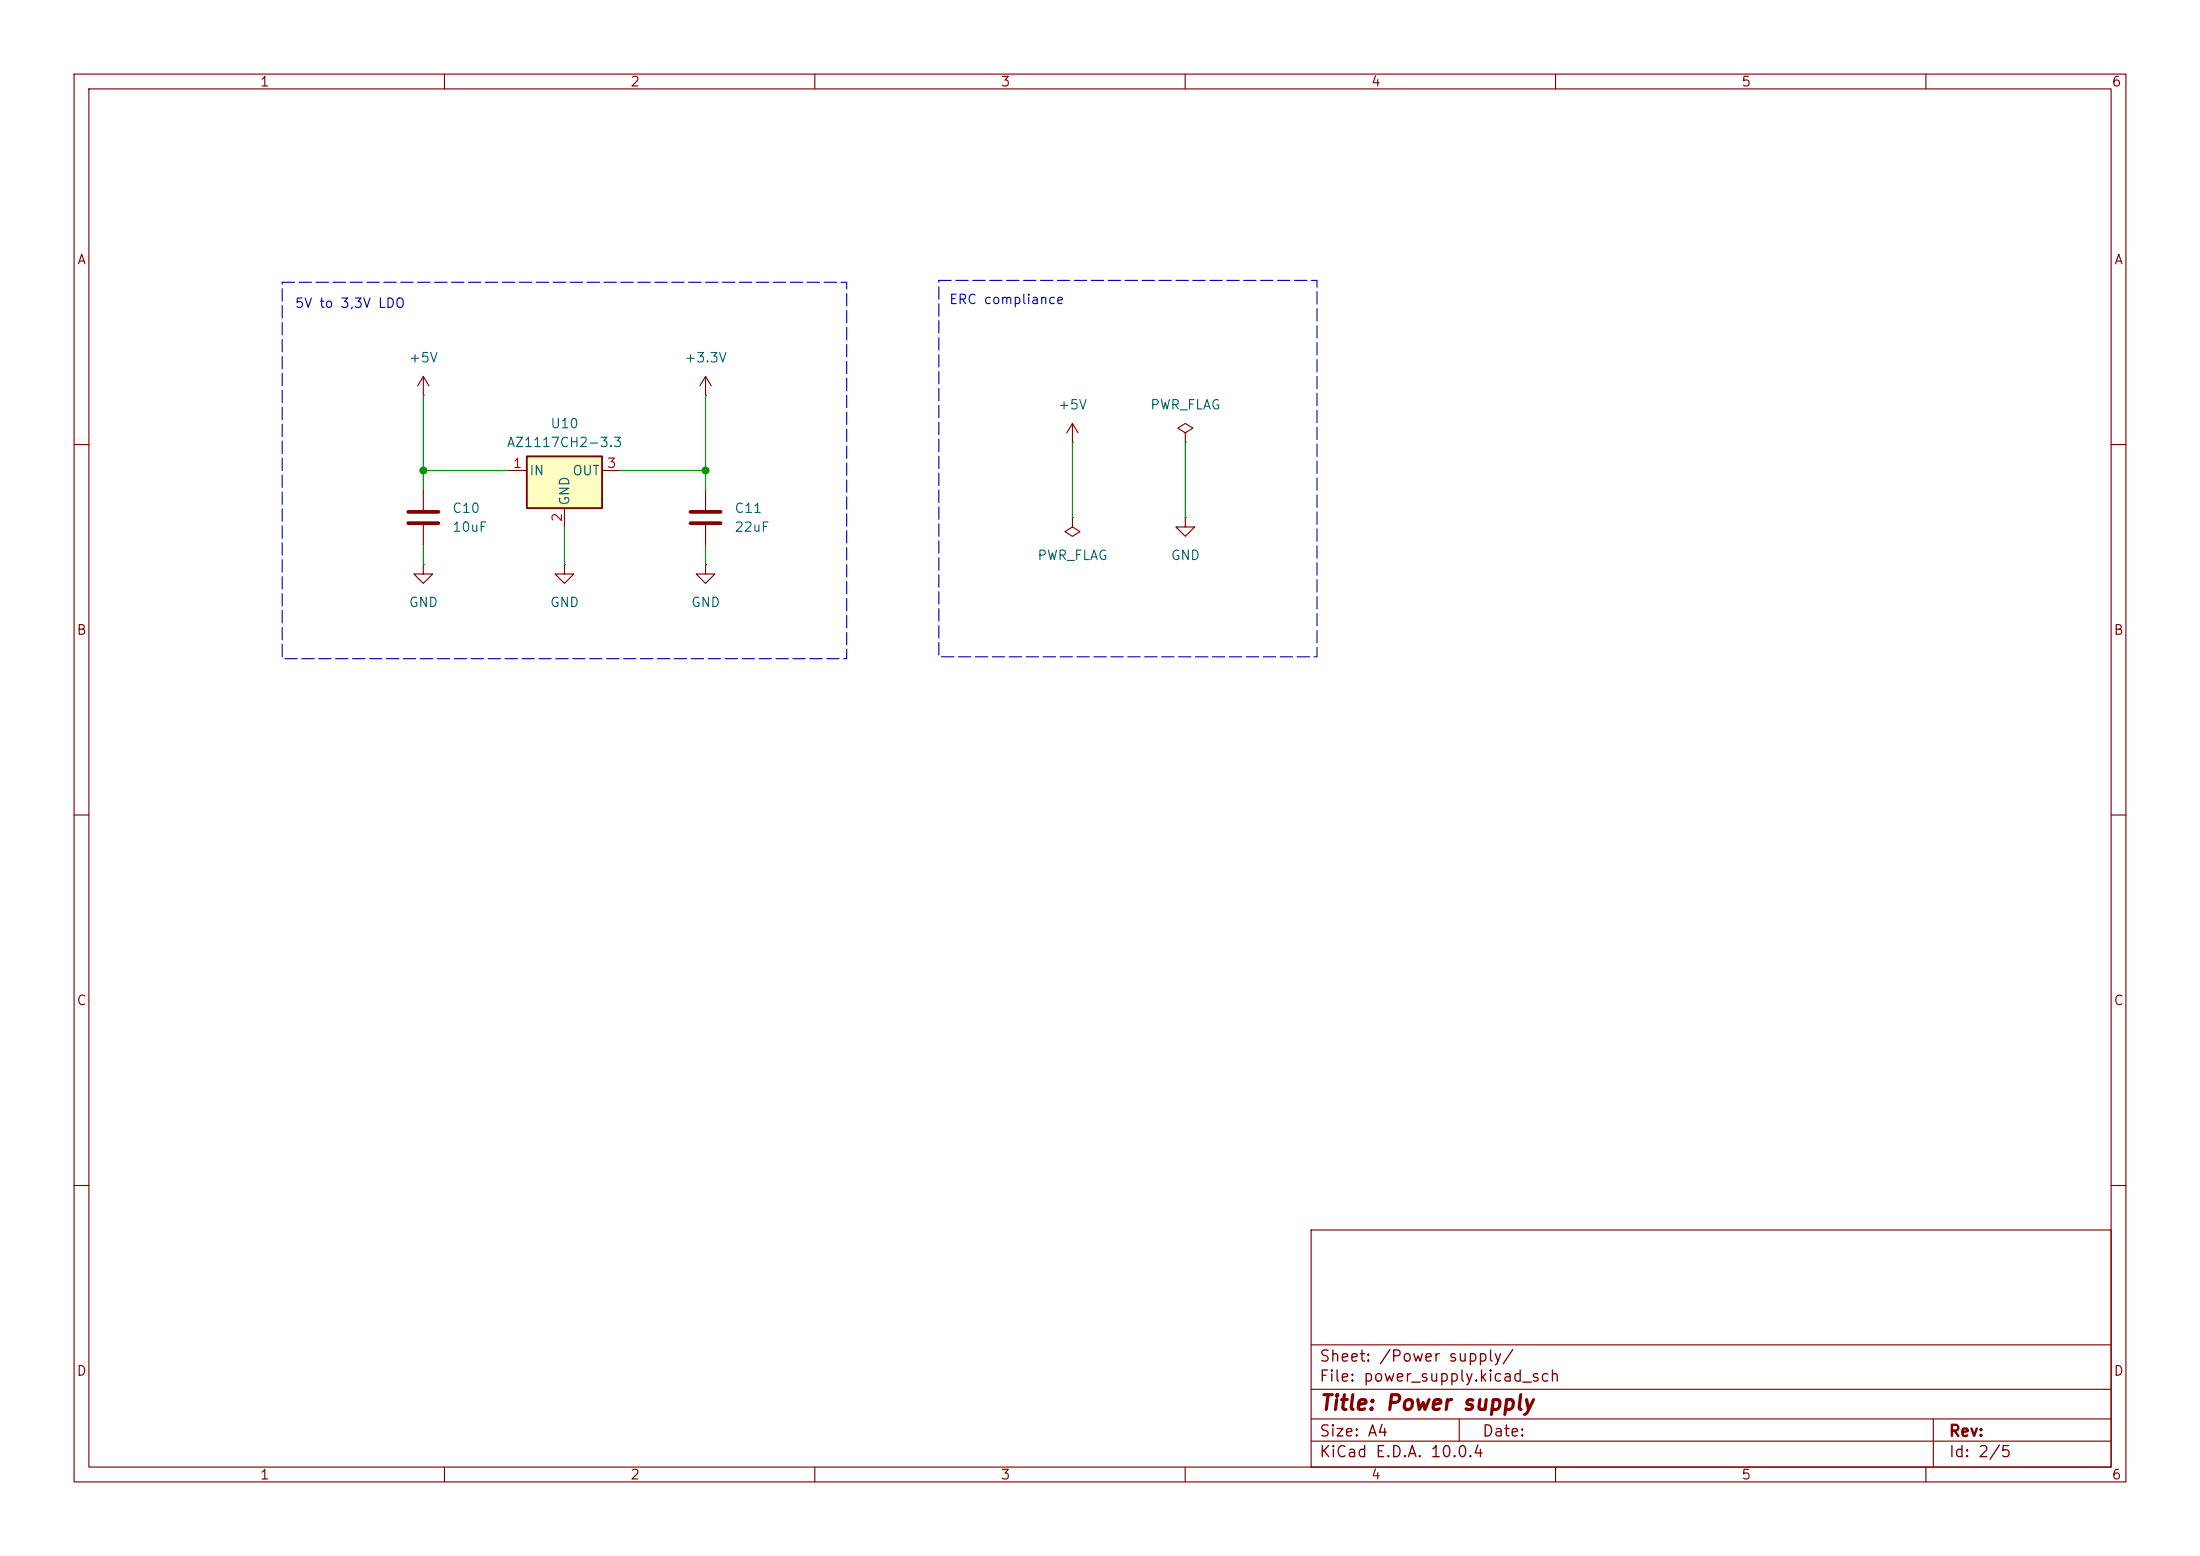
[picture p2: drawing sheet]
(kicad_sch
 (version 20260306)
 (generator "eeschema")
 (generator_version "10.0")
 (paper "A4")
 (title_block
  (title "Power supply"))
 (lib_symbols
  (symbol "Device:C"
   (pin_numbers (hide yes))
   (pin_names
    (offset 0.254)) (exclude_from_sim no) (in_bom yes) (on_board yes)
   (in_pos_files yes)
   (duplicate_pin_numbers_are_jumpers no)
   (property "Reference" "C" (at 0.635 2.54 0) (show_name no) (do_not_autoplace no) (effects (font (size 1.27 1.27)) (justify left)))
   (property "Value" "C" (at 0.635 -2.54 0) (show_name no) (do_not_autoplace no) (effects (font (size 1.27 1.27)) (justify left)))
   (property "Footprint" "" (at 0.9652 -3.81 0) (show_name no) (do_not_autoplace no) (hide yes) (effects (font (size 1.27 1.27))))
   (property "Datasheet" "" (at 0 0 0) (show_name no) (do_not_autoplace no) (hide yes) (effects (font (size 1.27 1.27))))
   (property "Description" "Unpolarized capacitor" (at 0 0 0) (show_name no) (do_not_autoplace no) (hide yes) (effects (font (size 1.27 1.27))))
   (symbol "C_0_1"
    (polyline (pts (xy -2.032 0.762) (xy 2.032 0.762)) (stroke (width 0.508) (type default)) (fill (type none)))
    (polyline (pts (xy -2.032 -0.762) (xy 2.032 -0.762)) (stroke (width 0.508) (type default)) (fill (type none))))
   (symbol "C_1_1"
    (pin passive line (at 0 3.81 270) (length 2.794) (name "" (effects (font (size 1.27 1.27)))) (number "1" (effects (font (size 1.27 1.27)))))
    (pin passive line (at 0 -3.81 90) (length 2.794) (name "" (effects (font (size 1.27 1.27)))) (number "2" (effects (font (size 1.27 1.27))))))
   (embedded_fonts no))
  (symbol "Regulator_Linear:AZ1117CH2-3.3"
   (pin_names
    (offset 0.254)) (exclude_from_sim no) (in_bom yes) (on_board yes)
   (in_pos_files yes)
   (duplicate_pin_numbers_are_jumpers no)
   (property "Reference" "U" (at -3.81 3.556 0) (show_name no) (do_not_autoplace no) (effects (font (size 1.27 1.27))))
   (property "Value" "AZ1117CH2-3.3" (at 0 3.556 0) (show_name no) (do_not_autoplace no) (effects (font (size 1.27 1.27)) (justify left)))
   (property "Footprint" "Package_TO_SOT_SMD:SOT-223-3_TabPin2" (at 0 6.35 0) (show_name no) (do_not_autoplace no) (hide yes) (effects (font (size 1.27 1.27)
    (italic yes))))
   (property "Datasheet" "https://www.diodes.com/assets/Datasheets/AZ1117C.pdf" (at 0 0 0) (show_name no) (do_not_autoplace no) (hide yes) (effects (font (size 1.27 1.27))))
   (property "Description" "1A Fixed 3.3V LDO Linear Regulator, 15V Max Input, SOT-223" (at 0 0 0) (show_name no) (do_not_autoplace no) (hide yes) (effects (font (size 1.27 1.27))))
   (symbol "AZ1117CH2-3.3_0_1"
    (rectangle (start -5.08 1.905) (end 5.08 -5.08) (stroke (width 0.254) (type default)) (fill (type background))))
   (symbol "AZ1117CH2-3.3_1_1"
    (pin power_in line (at -7.62 0 0) (length 2.54) (name "IN" (effects (font (size 1.27 1.27)))) (number "1" (effects (font (size 1.27 1.27)))))
    (pin power_in line (at 0 -7.62 90) (length 2.54) (name "GND" (effects (font (size 1.27 1.27)))) (number "2" (effects (font (size 1.27 1.27)))))
    (pin power_out line (at 7.62 0 180) (length 2.54) (name "OUT" (effects (font (size 1.27 1.27)))) (number "3" (effects (font (size 1.27 1.27))))))
   (embedded_fonts no))
  (symbol "power:+3.3V"
   (power global)
   (pin_numbers (hide yes))
   (pin_names
    (offset 0) (hide yes)) (exclude_from_sim no) (in_bom yes) (on_board yes)
   (in_pos_files yes)
   (duplicate_pin_numbers_are_jumpers no)
   (property "Reference" "#PWR" (at 0 -3.81 0) (show_name no) (do_not_autoplace no) (hide yes) (effects (font (size 1.27 1.27))))
   (property "Value" "+3.3V" (at 0 3.556 0) (show_name no) (do_not_autoplace no) (effects (font (size 1.27 1.27))))
   (property "Footprint" "" (at 0 0 0) (show_name no) (do_not_autoplace no) (hide yes) (effects (font (size 1.27 1.27))))
   (property "Datasheet" "" (at 0 0 0) (show_name no) (do_not_autoplace no) (hide yes) (effects (font (size 1.27 1.27))))
   (property "Description" "Power symbol creates a global label with name \"+3.3V\"" (at 0 0 0) (show_name no) (do_not_autoplace no) (hide yes) (effects (font (size 1.27 1.27))))
   (symbol "+3.3V_0_1"
    (polyline (pts (xy -0.762 1.27) (xy 0 2.54)) (stroke (width 0) (type default)) (fill (type none)))
    (polyline (pts (xy 0 2.54) (xy 0.762 1.27)) (stroke (width 0) (type default)) (fill (type none)))
    (polyline (pts (xy 0 0) (xy 0 2.54)) (stroke (width 0) (type default)) (fill (type none))))
   (symbol "+3.3V_1_1"
    (pin power_in line (at 0 0 90) (length 0) (name "" (effects (font (size 1.27 1.27)))) (number "1" (effects (font (size 1.27 1.27))))))
   (embedded_fonts no))
  (symbol "power:+5V"
   (power global)
   (pin_numbers (hide yes))
   (pin_names
    (offset 0) (hide yes)) (exclude_from_sim no) (in_bom yes) (on_board yes)
   (in_pos_files yes)
   (duplicate_pin_numbers_are_jumpers no)
   (property "Reference" "#PWR" (at 0 -3.81 0) (show_name no) (do_not_autoplace no) (hide yes) (effects (font (size 1.27 1.27))))
   (property "Value" "+5V" (at 0 3.556 0) (show_name no) (do_not_autoplace no) (effects (font (size 1.27 1.27))))
   (property "Footprint" "" (at 0 0 0) (show_name no) (do_not_autoplace no) (hide yes) (effects (font (size 1.27 1.27))))
   (property "Datasheet" "" (at 0 0 0) (show_name no) (do_not_autoplace no) (hide yes) (effects (font (size 1.27 1.27))))
   (property "Description" "Power symbol creates a global label with name \"+5V\"" (at 0 0 0) (show_name no) (do_not_autoplace no) (hide yes) (effects (font (size 1.27 1.27))))
   (symbol "+5V_0_1"
    (polyline (pts (xy -0.762 1.27) (xy 0 2.54)) (stroke (width 0) (type default)) (fill (type none)))
    (polyline (pts (xy 0 2.54) (xy 0.762 1.27)) (stroke (width 0) (type default)) (fill (type none)))
    (polyline (pts (xy 0 0) (xy 0 2.54)) (stroke (width 0) (type default)) (fill (type none))))
   (symbol "+5V_1_1"
    (pin power_in line (at 0 0 90) (length 0) (name "" (effects (font (size 1.27 1.27)))) (number "1" (effects (font (size 1.27 1.27))))))
   (embedded_fonts no))
  (symbol "power:GND"
   (power global)
   (pin_numbers (hide yes))
   (pin_names
    (offset 0) (hide yes)) (exclude_from_sim no) (in_bom yes) (on_board yes)
   (in_pos_files yes)
   (duplicate_pin_numbers_are_jumpers no)
   (property "Reference" "#PWR" (at 0 -6.35 0) (show_name no) (do_not_autoplace no) (hide yes) (effects (font (size 1.27 1.27))))
   (property "Value" "GND" (at 0 -3.81 0) (show_name no) (do_not_autoplace no) (effects (font (size 1.27 1.27))))
   (property "Footprint" "" (at 0 0 0) (show_name no) (do_not_autoplace no) (hide yes) (effects (font (size 1.27 1.27))))
   (property "Datasheet" "" (at 0 0 0) (show_name no) (do_not_autoplace no) (hide yes) (effects (font (size 1.27 1.27))))
   (property "Description" "Power symbol creates a global label with name \"GND\" , ground" (at 0 0 0) (show_name no) (do_not_autoplace no) (hide yes) (effects (font (size 1.27 1.27))))
   (symbol "GND_0_1"
    (polyline (pts (xy 0 0) (xy 0 -1.27) (xy 1.27 -1.27) (xy 0 -2.54) (xy -1.27 -1.27) (xy 0 -1.27)) (stroke (width 0) (type default)) (fill (type none))))
   (symbol "GND_1_1"
    (pin power_in line (at 0 0 270) (length 0) (name "" (effects (font (size 1.27 1.27)))) (number "1" (effects (font (size 1.27 1.27))))))
   (embedded_fonts no))
  (symbol "power:PWR_FLAG"
   (power global)
   (pin_numbers (hide yes))
   (pin_names
    (offset 0) (hide yes)) (exclude_from_sim no) (in_bom yes) (on_board yes)
   (in_pos_files yes)
   (duplicate_pin_numbers_are_jumpers no)
   (property "Reference" "#FLG" (at 0 1.905 0) (show_name no) (do_not_autoplace no) (hide yes) (effects (font (size 1.27 1.27))))
   (property "Value" "PWR_FLAG" (at 0 3.81 0) (show_name no) (do_not_autoplace no) (effects (font (size 1.27 1.27))))
   (property "Footprint" "" (at 0 0 0) (show_name no) (do_not_autoplace no) (hide yes) (effects (font (size 1.27 1.27))))
   (property "Datasheet" "" (at 0 0 0) (show_name no) (do_not_autoplace no) (hide yes) (effects (font (size 1.27 1.27))))
   (property "Description" "Special symbol for telling ERC where power comes from" (at 0 0 0) (show_name no) (do_not_autoplace no) (hide yes) (effects (font (size 1.27 1.27))))
   (symbol "PWR_FLAG_0_0"
    (pin power_out line (at 0 0 90) (length 0) (name "" (effects (font (size 1.27 1.27)))) (number "1" (effects (font (size 1.27 1.27))))))
   (symbol "PWR_FLAG_0_1"
    (polyline (pts (xy 0 0) (xy 0 1.27) (xy -1.016 1.905) (xy 0 2.54) (xy 1.016 1.905) (xy 0 1.27)) (stroke (width 0) (type default)) (fill (type none))))
   (embedded_fonts no)))
 (rectangle
  (start 126.746 37.846)
  (end 177.8 88.646)
  (stroke (width 0) (type dash))
  (fill (type none)))
 (rectangle
  (start 38.1 38.1)
  (end 114.3 88.9)
  (stroke (width 0) (type dash))
  (fill (type none)))
 (text "5V to 3,3V LDO"
  (exclude_from_sim no)
  (at 47.244 41.148 0)
  (effects (font (size 1.27 1.27))))
 (text "ERC compliance"
  (exclude_from_sim no)
  (at 135.89 40.64 0)
  (effects (font (size 1.27 1.27))))
 (junction
  (at 95.25 63.5)
  (diameter 0)
  (color 0 0 0 0))
 (junction
  (at 57.15 63.5)
  (diameter 0)
  (color 0 0 0 0))
 (wire
  (pts (xy 160.02 59.69) (xy 160.02 69.85))
  (stroke (width 0) (type default)))
 (wire
  (pts (xy 95.25 63.5) (xy 95.25 53.34))
  (stroke (width 0) (type default)))
 (wire
  (pts (xy 76.2 71.12) (xy 76.2 76.2))
  (stroke (width 0) (type default)))
 (wire
  (pts (xy 144.78 59.69) (xy 144.78 69.85))
  (stroke (width 0) (type default)))
 (wire
  (pts (xy 57.15 73.66) (xy 57.15 76.2))
  (stroke (width 0) (type default)))
 (wire
  (pts (xy 95.25 73.66) (xy 95.25 76.2))
  (stroke (width 0) (type default)))
 (wire
  (pts (xy 57.15 66.04) (xy 57.15 63.5))
  (stroke (width 0) (type default)))
 (wire
  (pts (xy 68.58 63.5) (xy 57.15 63.5))
  (stroke (width 0) (type default)))
 (wire
  (pts (xy 83.82 63.5) (xy 95.25 63.5))
  (stroke (width 0) (type default)))
 (wire
  (pts (xy 95.25 66.04) (xy 95.25 63.5))
  (stroke (width 0) (type default)))
 (wire
  (pts (xy 57.15 63.5) (xy 57.15 53.34))
  (stroke (width 0) (type default)))
 (symbol
  (lib_id "power:GND")
  (at 160.02 69.85 0)
  (unit 1)
  (body_style 1)
  (exclude_from_sim no)
  (in_bom yes)
  (on_board yes)
  (in_pos_files yes)
  (dnp no)
  (fields_autoplaced yes)
  (property "Reference" "#PWR04" (at 160.02 76.2 0) (hide yes) (show_name no) (do_not_autoplace no) (effects (font (size 1.27 1.27))))
  (property "Value" "GND" (at 160.02 74.93 0) (show_name no) (do_not_autoplace no) (effects (font (size 1.27 1.27))))
  (property "Footprint" "" (at 160.02 69.85 0) (hide yes) (show_name no) (do_not_autoplace no) (effects (font (size 1.27 1.27))))
  (property "Datasheet" "" (at 160.02 69.85 0) (hide yes) (show_name no) (do_not_autoplace no) (effects (font (size 1.27 1.27))))
  (property "Description" "Power symbol creates a global label with name \"GND\" , ground" (at 160.02 69.85 0) (hide yes) (show_name no) (do_not_autoplace no) (effects (font (size 1.27 1.27))))
  (pin "1"))
 (symbol
  (lib_id "power:GND")
  (at 57.15 76.2 0)
  (unit 1)
  (body_style 1)
  (exclude_from_sim no)
  (in_bom yes)
  (on_board yes)
  (in_pos_files yes)
  (dnp no)
  (fields_autoplaced yes)
  (property "Reference" "#PWR056" (at 57.15 82.55 0) (hide yes) (show_name no) (do_not_autoplace no) (effects (font (size 1.27 1.27))))
  (property "Value" "GND" (at 57.15 81.28 0) (show_name no) (do_not_autoplace no) (effects (font (size 1.27 1.27))))
  (property "Footprint" "" (at 57.15 76.2 0) (hide yes) (show_name no) (do_not_autoplace no) (effects (font (size 1.27 1.27))))
  (property "Datasheet" "" (at 57.15 76.2 0) (hide yes) (show_name no) (do_not_autoplace no) (effects (font (size 1.27 1.27))))
  (property "Description" "Power symbol creates a global label with name \"GND\" , ground" (at 57.15 76.2 0) (hide yes) (show_name no) (do_not_autoplace no) (effects (font (size 1.27 1.27))))
  (pin "1"))
 (symbol
  (lib_id "power:GND")
  (at 95.25 76.2 0)
  (unit 1)
  (body_style 1)
  (exclude_from_sim no)
  (in_bom yes)
  (on_board yes)
  (in_pos_files yes)
  (dnp no)
  (fields_autoplaced yes)
  (property "Reference" "#PWR05" (at 95.25 82.55 0) (hide yes) (show_name no) (do_not_autoplace no) (effects (font (size 1.27 1.27))))
  (property "Value" "GND" (at 95.25 81.28 0) (show_name no) (do_not_autoplace no) (effects (font (size 1.27 1.27))))
  (property "Footprint" "" (at 95.25 76.2 0) (hide yes) (show_name no) (do_not_autoplace no) (effects (font (size 1.27 1.27))))
  (property "Datasheet" "" (at 95.25 76.2 0) (hide yes) (show_name no) (do_not_autoplace no) (effects (font (size 1.27 1.27))))
  (property "Description" "Power symbol creates a global label with name \"GND\" , ground" (at 95.25 76.2 0) (hide yes) (show_name no) (do_not_autoplace no) (effects (font (size 1.27 1.27))))
  (pin "1"))
 (symbol
  (lib_id "power:PWR_FLAG")
  (at 144.78 69.85 180)
  (unit 1)
  (body_style 1)
  (exclude_from_sim no)
  (in_bom yes)
  (on_board yes)
  (in_pos_files yes)
  (dnp no)
  (fields_autoplaced yes)
  (property "Reference" "#FLG03" (at 144.78 71.755 0) (hide yes) (show_name no) (do_not_autoplace no) (effects (font (size 1.27 1.27))))
  (property "Value" "PWR_FLAG" (at 144.78 74.93 0) (show_name no) (do_not_autoplace no) (effects (font (size 1.27 1.27))))
  (property "Footprint" "" (at 144.78 69.85 0) (hide yes) (show_name no) (do_not_autoplace no) (effects (font (size 1.27 1.27))))
  (property "Datasheet" "" (at 144.78 69.85 0) (hide yes) (show_name no) (do_not_autoplace no) (effects (font (size 1.27 1.27))))
  (property "Description" "Special symbol for telling ERC where power comes from" (at 144.78 69.85 0) (hide yes) (show_name no) (do_not_autoplace no) (effects (font (size 1.27 1.27))))
  (pin "1"))
 (symbol
  (lib_id "power:+5V")
  (at 144.78 59.69 0)
  (unit 1)
  (body_style 1)
  (exclude_from_sim no)
  (in_bom yes)
  (on_board yes)
  (in_pos_files yes)
  (dnp no)
  (fields_autoplaced yes)
  (property "Reference" "#PWR06" (at 144.78 63.5 0) (hide yes) (show_name no) (do_not_autoplace no) (effects (font (size 1.27 1.27))))
  (property "Value" "+5V" (at 144.78 54.61 0) (show_name no) (do_not_autoplace no) (effects (font (size 1.27 1.27))))
  (property "Footprint" "" (at 144.78 59.69 0) (hide yes) (show_name no) (do_not_autoplace no) (effects (font (size 1.27 1.27))))
  (property "Datasheet" "" (at 144.78 59.69 0) (hide yes) (show_name no) (do_not_autoplace no) (effects (font (size 1.27 1.27))))
  (property "Description" "Power symbol creates a global label with name \"+5V\"" (at 144.78 59.69 0) (hide yes) (show_name no) (do_not_autoplace no) (effects (font (size 1.27 1.27))))
  (pin "1"))
 (symbol
  (lib_id "power:+3.3V")
  (at 95.25 53.34 0)
  (unit 1)
  (body_style 1)
  (exclude_from_sim no)
  (in_bom yes)
  (on_board yes)
  (in_pos_files yes)
  (dnp no)
  (fields_autoplaced yes)
  (property "Reference" "#PWR01" (at 95.25 57.15 0) (hide yes) (show_name no) (do_not_autoplace no) (effects (font (size 1.27 1.27))))
  (property "Value" "+3.3V" (at 95.25 48.26 0) (show_name no) (do_not_autoplace no) (effects (font (size 1.27 1.27))))
  (property "Footprint" "" (at 95.25 53.34 0) (hide yes) (show_name no) (do_not_autoplace no) (effects (font (size 1.27 1.27))))
  (property "Datasheet" "" (at 95.25 53.34 0) (hide yes) (show_name no) (do_not_autoplace no) (effects (font (size 1.27 1.27))))
  (property "Description" "Power symbol creates a global label with name \"+3.3V\"" (at 95.25 53.34 0) (hide yes) (show_name no) (do_not_autoplace no) (effects (font (size 1.27 1.27))))
  (pin "1"))
 (symbol
  (lib_id "power:GND")
  (at 76.2 76.2 0)
  (unit 1)
  (body_style 1)
  (exclude_from_sim no)
  (in_bom yes)
  (on_board yes)
  (in_pos_files yes)
  (dnp no)
  (fields_autoplaced yes)
  (property "Reference" "#PWR03" (at 76.2 82.55 0) (hide yes) (show_name no) (do_not_autoplace no) (effects (font (size 1.27 1.27))))
  (property "Value" "GND" (at 76.2 81.28 0) (show_name no) (do_not_autoplace no) (effects (font (size 1.27 1.27))))
  (property "Footprint" "" (at 76.2 76.2 0) (hide yes) (show_name no) (do_not_autoplace no) (effects (font (size 1.27 1.27))))
  (property "Datasheet" "" (at 76.2 76.2 0) (hide yes) (show_name no) (do_not_autoplace no) (effects (font (size 1.27 1.27))))
  (property "Description" "Power symbol creates a global label with name \"GND\" , ground" (at 76.2 76.2 0) (hide yes) (show_name no) (do_not_autoplace no) (effects (font (size 1.27 1.27))))
  (pin "1"))
 (symbol
  (lib_id "Device:C")
  (at 57.15 69.85 0)
  (unit 1)
  (body_style 1)
  (exclude_from_sim no)
  (in_bom yes)
  (on_board yes)
  (in_pos_files yes)
  (dnp no)
  (fields_autoplaced yes)
  (property "Reference" "C10" (at 60.96 68.5799 0) (show_name no) (do_not_autoplace no) (effects (font (size 1.27 1.27)) (justify left)))
  (property "Value" "10uF" (at 60.96 71.1199 0) (show_name no) (do_not_autoplace no) (effects (font (size 1.27 1.27)) (justify left)))
  (property "Footprint" "Capacitor_SMD:C_0805_2012Metric" (at 58.1152 73.66 0) (hide yes) (show_name no) (do_not_autoplace no) (effects (font (size 1.27 1.27))))
  (property "Datasheet" "" (at 57.15 69.85 0) (hide yes) (show_name no) (do_not_autoplace no) (effects (font (size 1.27 1.27))))
  (property "Description" "Unpolarized capacitor" (at 57.15 69.85 0) (hide yes) (show_name no) (do_not_autoplace no) (effects (font (size 1.27 1.27))))
  (pin "1")
  (pin "2"))
 (symbol
  (lib_id "Regulator_Linear:AZ1117CH2-3.3")
  (at 76.2 63.5 0)
  (unit 1)
  (body_style 1)
  (exclude_from_sim no)
  (in_bom yes)
  (on_board yes)
  (in_pos_files yes)
  (dnp no)
  (fields_autoplaced yes)
  (property "Reference" "U10" (at 76.2 57.15 0) (show_name no) (do_not_autoplace no) (effects (font (size 1.27 1.27))))
  (property "Value" "AZ1117CH2-3.3" (at 76.2 59.69 0) (show_name no) (do_not_autoplace no) (effects (font (size 1.27 1.27))))
  (property "Footprint" "Package_TO_SOT_SMD:SOT-223-3_TabPin2" (at 76.2 57.15 0) (hide yes) (show_name no) (do_not_autoplace no) (effects (font (size 1.27 1.27)
    (italic yes))))
  (property "Datasheet" "https://www.diodes.com/assets/Datasheets/AZ1117C.pdf" (at 76.2 63.5 0) (hide yes) (show_name no) (do_not_autoplace no) (effects (font (size 1.27 1.27))))
  (property "Description" "1A Fixed 3.3V LDO Linear Regulator, 15V Max Input, SOT-223" (at 76.2 63.5 0) (hide yes) (show_name no) (do_not_autoplace no) (effects (font (size 1.27 1.27))))
  (pin "3")
  (pin "1")
  (pin "2"))
 (symbol
  (lib_id "power:PWR_FLAG")
  (at 160.02 59.69 0)
  (unit 1)
  (body_style 1)
  (exclude_from_sim no)
  (in_bom yes)
  (on_board yes)
  (in_pos_files yes)
  (dnp no)
  (fields_autoplaced yes)
  (property "Reference" "#FLG01" (at 160.02 57.785 0) (hide yes) (show_name no) (do_not_autoplace no) (effects (font (size 1.27 1.27))))
  (property "Value" "PWR_FLAG" (at 160.02 54.61 0) (show_name no) (do_not_autoplace no) (effects (font (size 1.27 1.27))))
  (property "Footprint" "" (at 160.02 59.69 0) (hide yes) (show_name no) (do_not_autoplace no) (effects (font (size 1.27 1.27))))
  (property "Datasheet" "" (at 160.02 59.69 0) (hide yes) (show_name no) (do_not_autoplace no) (effects (font (size 1.27 1.27))))
  (property "Description" "Special symbol for telling ERC where power comes from" (at 160.02 59.69 0) (hide yes) (show_name no) (do_not_autoplace no) (effects (font (size 1.27 1.27))))
  (pin "1"))
 (symbol
  (lib_id "Device:C")
  (at 95.25 69.85 0)
  (unit 1)
  (body_style 1)
  (exclude_from_sim no)
  (in_bom yes)
  (on_board yes)
  (in_pos_files yes)
  (dnp no)
  (fields_autoplaced yes)
  (property "Reference" "C11" (at 99.06 68.5799 0) (show_name no) (do_not_autoplace no) (effects (font (size 1.27 1.27)) (justify left)))
  (property "Value" "22uF" (at 99.06 71.1199 0) (show_name no) (do_not_autoplace no) (effects (font (size 1.27 1.27)) (justify left)))
  (property "Footprint" "Capacitor_SMD:C_0805_2012Metric" (at 96.2152 73.66 0) (hide yes) (show_name no) (do_not_autoplace no) (effects (font (size 1.27 1.27))))
  (property "Datasheet" "" (at 95.25 69.85 0) (hide yes) (show_name no) (do_not_autoplace no) (effects (font (size 1.27 1.27))))
  (property "Description" "Unpolarized capacitor" (at 95.25 69.85 0) (hide yes) (show_name no) (do_not_autoplace no) (effects (font (size 1.27 1.27))))
  (pin "1")
  (pin "2"))
 (symbol
  (lib_id "power:+5V")
  (at 57.15 53.34 0)
  (unit 1)
  (body_style 1)
  (exclude_from_sim no)
  (in_bom yes)
  (on_board yes)
  (in_pos_files yes)
  (dnp no)
  (fields_autoplaced yes)
  (property "Reference" "#PWR02" (at 57.15 57.15 0) (hide yes) (show_name no) (do_not_autoplace no) (effects (font (size 1.27 1.27))))
  (property "Value" "+5V" (at 57.15 48.26 0) (show_name no) (do_not_autoplace no) (effects (font (size 1.27 1.27))))
  (property "Footprint" "" (at 57.15 53.34 0) (hide yes) (show_name no) (do_not_autoplace no) (effects (font (size 1.27 1.27))))
  (property "Datasheet" "" (at 57.15 53.34 0) (hide yes) (show_name no) (do_not_autoplace no) (effects (font (size 1.27 1.27))))
  (property "Description" "Power symbol creates a global label with name \"+5V\"" (at 57.15 53.34 0) (hide yes) (show_name no) (do_not_autoplace no) (effects (font (size 1.27 1.27))))
  (pin "1")))
